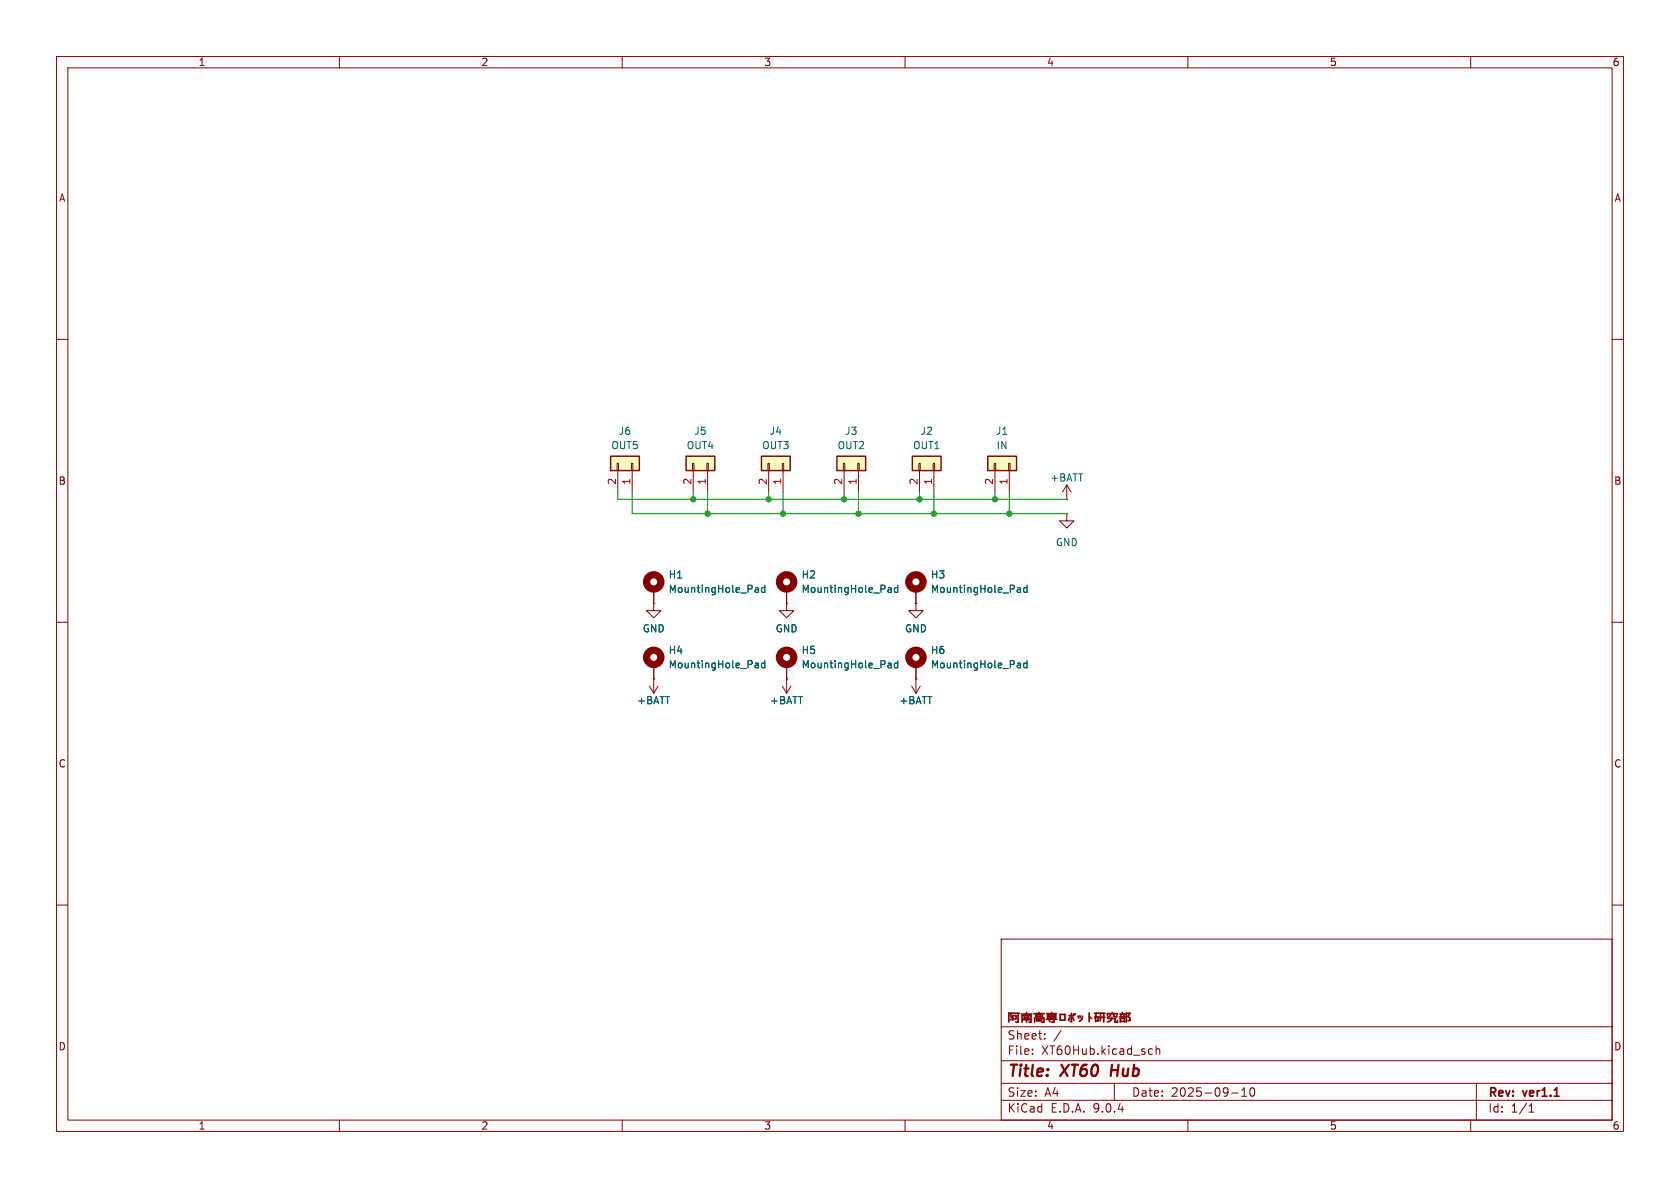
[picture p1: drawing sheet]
(kicad_sch
 (version 20250114)
 (generator "eeschema")
 (generator_version "9.0")
 (paper "A4")
 (title_block
  (title "XT60 Hub")
  (date "2025-09-10")
  (rev "ver1.1")
  (company "阿南高専ロボット研究部"))
 (lib_symbols
  (symbol "Connector_Generic:Conn_01x02"
   (pin_names
    (offset 1.016) (hide yes)) (exclude_from_sim no) (in_bom yes) (on_board yes)
   (property "Reference" "J" (at 0 2.54 0) (effects (font (size 1.27 1.27))))
   (property "Value" "Conn_01x02" (at 0 -5.08 0) (effects (font (size 1.27 1.27))))
   (property "Footprint" "" (at 0 0 0) (effects (font (size 1.27 1.27)) (hide yes)))
   (property "Datasheet" "~" (at 0 0 0) (effects (font (size 1.27 1.27)) (hide yes)))
   (property "Description" "Generic connector, single row, 01x02, script generated (kicad-library-utils/schlib/autogen/connector/)" (at 0 0 0) (effects (font (size 1.27 1.27)) (hide yes)))
   (symbol "Conn_01x02_1_1"
    (rectangle (start -1.27 1.27) (end 1.27 -3.81) (stroke (width 0.254) (type default)) (fill (type background)))
    (rectangle (start -1.27 0.127) (end 0 -0.127) (stroke (width 0.1524) (type default)) (fill (type none)))
    (rectangle (start -1.27 -2.413) (end 0 -2.667) (stroke (width 0.1524) (type default)) (fill (type none)))
    (pin passive line (at -5.08 0 0) (length 3.81) (name "Pin_1" (effects (font (size 1.27 1.27)))) (number "1" (effects (font (size 1.27 1.27)))))
    (pin passive line (at -5.08 -2.54 0) (length 3.81) (name "Pin_2" (effects (font (size 1.27 1.27)))) (number "2" (effects (font (size 1.27 1.27))))))
   (embedded_fonts no))
  (symbol "Mechanical:MountingHole_Pad"
   (pin_numbers (hide yes))
   (pin_names
    (offset 1.016) (hide yes)) (exclude_from_sim yes) (in_bom no) (on_board yes)
   (property "Reference" "H" (at 0 6.35 0) (effects (font (size 1.27 1.27))))
   (property "Value" "MountingHole_Pad" (at 0 4.445 0) (effects (font (size 1.27 1.27))))
   (property "Footprint" "" (at 0 0 0) (effects (font (size 1.27 1.27)) (hide yes)))
   (property "Datasheet" "~" (at 0 0 0) (effects (font (size 1.27 1.27)) (hide yes)))
   (property "Description" "Mounting Hole with connection" (at 0 0 0) (effects (font (size 1.27 1.27)) (hide yes)))
   (symbol "MountingHole_Pad_0_1"
    (circle (center 0 1.27) (radius 1.27) (stroke (width 1.27) (type default)) (fill (type none))))
   (symbol "MountingHole_Pad_1_1"
    (pin input line (at 0 -2.54 90) (length 2.54) (name "1" (effects (font (size 1.27 1.27)))) (number "1" (effects (font (size 1.27 1.27))))))
   (embedded_fonts no))
  (symbol "power:+BATT"
   (power)
   (pin_numbers (hide yes))
   (pin_names
    (offset 0) (hide yes)) (exclude_from_sim no) (in_bom yes) (on_board yes)
   (property "Reference" "#PWR" (at 0 -3.81 0) (effects (font (size 1.27 1.27)) (hide yes)))
   (property "Value" "+BATT" (at 0 3.556 0) (effects (font (size 1.27 1.27))))
   (property "Footprint" "" (at 0 0 0) (effects (font (size 1.27 1.27)) (hide yes)))
   (property "Datasheet" "" (at 0 0 0) (effects (font (size 1.27 1.27)) (hide yes)))
   (property "Description" "Power symbol creates a global label with name \"+BATT\"" (at 0 0 0) (effects (font (size 1.27 1.27)) (hide yes)))
   (symbol "+BATT_0_1"
    (polyline (pts (xy -0.762 1.27) (xy 0 2.54)) (stroke (width 0) (type default)) (fill (type none)))
    (polyline (pts (xy 0 2.54) (xy 0.762 1.27)) (stroke (width 0) (type default)) (fill (type none)))
    (polyline (pts (xy 0 0) (xy 0 2.54)) (stroke (width 0) (type default)) (fill (type none))))
   (symbol "+BATT_1_1"
    (pin power_in line (at 0 0 90) (length 0) (name "~" (effects (font (size 1.27 1.27)))) (number "1" (effects (font (size 1.27 1.27))))))
   (embedded_fonts no))
  (symbol "power:GND"
   (power)
   (pin_numbers (hide yes))
   (pin_names
    (offset 0) (hide yes)) (exclude_from_sim no) (in_bom yes) (on_board yes)
   (property "Reference" "#PWR" (at 0 -6.35 0) (effects (font (size 1.27 1.27)) (hide yes)))
   (property "Value" "GND" (at 0 -3.81 0) (effects (font (size 1.27 1.27))))
   (property "Footprint" "" (at 0 0 0) (effects (font (size 1.27 1.27)) (hide yes)))
   (property "Datasheet" "" (at 0 0 0) (effects (font (size 1.27 1.27)) (hide yes)))
   (property "Description" "Power symbol creates a global label with name \"GND\" , ground" (at 0 0 0) (effects (font (size 1.27 1.27)) (hide yes)))
   (symbol "GND_0_1"
    (polyline (pts (xy 0 0) (xy 0 -1.27) (xy 1.27 -1.27) (xy 0 -2.54) (xy -1.27 -1.27) (xy 0 -1.27)) (stroke (width 0) (type default)) (fill (type none))))
   (symbol "GND_1_1"
    (pin power_in line (at 0 0 270) (length 0) (name "~" (effects (font (size 1.27 1.27)))) (number "1" (effects (font (size 1.27 1.27))))))
   (embedded_fonts no)))
 (junction
  (at 151.765 90.805)
  (diameter 0)
  (color 0 0 0 0))
 (junction
  (at 178.435 90.805)
  (diameter 0)
  (color 0 0 0 0))
 (junction
  (at 175.895 88.265)
  (diameter 0)
  (color 0 0 0 0))
 (junction
  (at 149.225 88.265)
  (diameter 0)
  (color 0 0 0 0))
 (junction
  (at 122.555 88.265)
  (diameter 0)
  (color 0 0 0 0))
 (junction
  (at 125.095 90.805)
  (diameter 0)
  (color 0 0 0 0))
 (junction
  (at 138.43 90.805)
  (diameter 0)
  (color 0 0 0 0))
 (junction
  (at 162.56 88.265)
  (diameter 0)
  (color 0 0 0 0))
 (junction
  (at 165.1 90.805)
  (diameter 0)
  (color 0 0 0 0))
 (junction
  (at 135.89 88.265)
  (diameter 0)
  (color 0 0 0 0))
 (wire
  (pts (xy 162.56 88.265) (xy 162.56 86.995))
  (stroke (width 0) (type default)))
 (wire
  (pts (xy 135.89 88.265) (xy 135.89 86.995))
  (stroke (width 0) (type default)))
 (wire
  (pts (xy 175.895 86.995) (xy 175.895 88.265))
  (stroke (width 0) (type default)))
 (wire
  (pts (xy 149.225 88.265) (xy 149.225 86.995))
  (stroke (width 0) (type default)))
 (wire
  (pts (xy 151.765 90.805) (xy 165.1 90.805))
  (stroke (width 0) (type default)))
 (wire
  (pts (xy 109.22 86.995) (xy 109.22 88.265))
  (stroke (width 0) (type default)))
 (wire
  (pts (xy 188.595 88.265) (xy 175.895 88.265))
  (stroke (width 0) (type default)))
 (wire
  (pts (xy 109.22 88.265) (xy 122.555 88.265))
  (stroke (width 0) (type default)))
 (wire
  (pts (xy 111.76 90.805) (xy 125.095 90.805))
  (stroke (width 0) (type default)))
 (wire
  (pts (xy 178.435 86.995) (xy 178.435 90.805))
  (stroke (width 0) (type default)))
 (wire
  (pts (xy 135.89 88.265) (xy 149.225 88.265))
  (stroke (width 0) (type default)))
 (wire
  (pts (xy 188.595 90.805) (xy 178.435 90.805))
  (stroke (width 0) (type default)))
 (wire
  (pts (xy 122.555 88.265) (xy 135.89 88.265))
  (stroke (width 0) (type default)))
 (wire
  (pts (xy 149.225 88.265) (xy 162.56 88.265))
  (stroke (width 0) (type default)))
 (wire
  (pts (xy 138.43 86.995) (xy 138.43 90.805))
  (stroke (width 0) (type default)))
 (wire
  (pts (xy 122.555 86.995) (xy 122.555 88.265))
  (stroke (width 0) (type default)))
 (wire
  (pts (xy 125.095 90.805) (xy 138.43 90.805))
  (stroke (width 0) (type default)))
 (wire
  (pts (xy 125.095 86.995) (xy 125.095 90.805))
  (stroke (width 0) (type default)))
 (wire
  (pts (xy 162.56 88.265) (xy 175.895 88.265))
  (stroke (width 0) (type default)))
 (wire
  (pts (xy 165.1 86.995) (xy 165.1 90.805))
  (stroke (width 0) (type default)))
 (wire
  (pts (xy 151.765 86.995) (xy 151.765 90.805))
  (stroke (width 0) (type default)))
 (wire
  (pts (xy 138.43 90.805) (xy 151.765 90.805))
  (stroke (width 0) (type default)))
 (wire
  (pts (xy 111.76 86.995) (xy 111.76 90.805))
  (stroke (width 0) (type default)))
 (wire
  (pts (xy 165.1 90.805) (xy 178.435 90.805))
  (stroke (width 0) (type default)))
 (symbol
  (lib_id "Mechanical:MountingHole_Pad")
  (at 161.925 104.14 0)
  (unit 1)
  (exclude_from_sim no)
  (in_bom no)
  (on_board yes)
  (dnp no)
  (fields_autoplaced yes)
  (property "Reference" "H3" (at 164.465 101.5999 0) (effects (font (size 1.27 1.27)) (justify left)))
  (property "Value" "MountingHole_Pad" (at 164.465 104.1399 0) (effects (font (size 1.27 1.27)) (justify left)))
  (property "Footprint" "MountingHole:MountingHole_3.2mm_M3_Pad" (at 161.925 104.14 0) (effects (font (size 1.27 1.27)) (hide yes)))
  (property "Datasheet" "~" (at 161.925 104.14 0) (effects (font (size 1.27 1.27)) (hide yes)))
  (property "Description" "Mounting Hole with connection" (at 161.925 104.14 0) (effects (font (size 1.27 1.27)) (hide yes)))
  (pin "1"))
 (symbol
  (lib_id "Connector_Generic:Conn_01x02")
  (at 111.76 81.915 270)
  (mirror x)
  (unit 1)
  (exclude_from_sim no)
  (in_bom yes)
  (on_board yes)
  (dnp no)
  (property "Reference" "J6" (at 110.49 76.2 90) (effects (font (size 1.27 1.27))))
  (property "Value" "OUT5" (at 110.49 78.74 90) (effects (font (size 1.27 1.27))))
  (property "Footprint" "Connector_AMASS:AMASS_XT60-F_1x02_P7.20mm_Vertical" (at 111.76 81.915 0) (effects (font (size 1.27 1.27)) (hide yes)))
  (property "Datasheet" "~" (at 111.76 81.915 0) (effects (font (size 1.27 1.27)) (hide yes)))
  (property "Description" "Generic connector, single row, 01x02, script generated (kicad-library-utils/schlib/autogen/connector/)" (at 111.76 81.915 0) (effects (font (size 1.27 1.27)) (hide yes)))
  (pin "1")
  (pin "2"))
 (symbol
  (lib_id "power:+BATT")
  (at 161.925 120.015 180)
  (unit 1)
  (exclude_from_sim no)
  (in_bom yes)
  (on_board yes)
  (dnp no)
  (property "Reference" "#PWR08" (at 161.925 116.205 0) (effects (font (size 1.27 1.27)) (hide yes)))
  (property "Value" "+BATT" (at 161.925 123.825 0) (effects (font (size 1.27 1.27))))
  (property "Footprint" "" (at 161.925 120.015 0) (effects (font (size 1.27 1.27)) (hide yes)))
  (property "Datasheet" "" (at 161.925 120.015 0) (effects (font (size 1.27 1.27)) (hide yes)))
  (property "Description" "Power symbol creates a global label with name \"+BATT\"" (at 161.925 120.015 0) (effects (font (size 1.27 1.27)) (hide yes)))
  (pin "1"))
 (symbol
  (lib_id "Mechanical:MountingHole_Pad")
  (at 139.065 117.475 0)
  (unit 1)
  (exclude_from_sim no)
  (in_bom no)
  (on_board yes)
  (dnp no)
  (fields_autoplaced yes)
  (property "Reference" "H5" (at 141.605 114.9349 0) (effects (font (size 1.27 1.27)) (justify left)))
  (property "Value" "MountingHole_Pad" (at 141.605 117.4749 0) (effects (font (size 1.27 1.27)) (justify left)))
  (property "Footprint" "MountingHole:MountingHole_3.2mm_M3_Pad" (at 139.065 117.475 0) (effects (font (size 1.27 1.27)) (hide yes)))
  (property "Datasheet" "~" (at 139.065 117.475 0) (effects (font (size 1.27 1.27)) (hide yes)))
  (property "Description" "Mounting Hole with connection" (at 139.065 117.475 0) (effects (font (size 1.27 1.27)) (hide yes)))
  (pin "1"))
 (symbol
  (lib_id "Connector_Generic:Conn_01x02")
  (at 151.765 81.915 270)
  (mirror x)
  (unit 1)
  (exclude_from_sim no)
  (in_bom yes)
  (on_board yes)
  (dnp no)
  (property "Reference" "J3" (at 150.495 76.2 90) (effects (font (size 1.27 1.27))))
  (property "Value" "OUT2" (at 150.495 78.74 90) (effects (font (size 1.27 1.27))))
  (property "Footprint" "Connector_AMASS:AMASS_XT60-F_1x02_P7.20mm_Vertical" (at 151.765 81.915 0) (effects (font (size 1.27 1.27)) (hide yes)))
  (property "Datasheet" "~" (at 151.765 81.915 0) (effects (font (size 1.27 1.27)) (hide yes)))
  (property "Description" "Generic connector, single row, 01x02, script generated (kicad-library-utils/schlib/autogen/connector/)" (at 151.765 81.915 0) (effects (font (size 1.27 1.27)) (hide yes)))
  (pin "1")
  (pin "2"))
 (symbol
  (lib_id "power:+BATT")
  (at 139.065 120.015 180)
  (unit 1)
  (exclude_from_sim no)
  (in_bom yes)
  (on_board yes)
  (dnp no)
  (property "Reference" "#PWR07" (at 139.065 116.205 0) (effects (font (size 1.27 1.27)) (hide yes)))
  (property "Value" "+BATT" (at 139.065 123.825 0) (effects (font (size 1.27 1.27))))
  (property "Footprint" "" (at 139.065 120.015 0) (effects (font (size 1.27 1.27)) (hide yes)))
  (property "Datasheet" "" (at 139.065 120.015 0) (effects (font (size 1.27 1.27)) (hide yes)))
  (property "Description" "Power symbol creates a global label with name \"+BATT\"" (at 139.065 120.015 0) (effects (font (size 1.27 1.27)) (hide yes)))
  (pin "1"))
 (symbol
  (lib_id "Mechanical:MountingHole_Pad")
  (at 115.57 104.14 0)
  (unit 1)
  (exclude_from_sim no)
  (in_bom no)
  (on_board yes)
  (dnp no)
  (fields_autoplaced yes)
  (property "Reference" "H1" (at 118.11 101.5999 0) (effects (font (size 1.27 1.27)) (justify left)))
  (property "Value" "MountingHole_Pad" (at 118.11 104.1399 0) (effects (font (size 1.27 1.27)) (justify left)))
  (property "Footprint" "MountingHole:MountingHole_3.2mm_M3_Pad" (at 115.57 104.14 0) (effects (font (size 1.27 1.27)) (hide yes)))
  (property "Datasheet" "~" (at 115.57 104.14 0) (effects (font (size 1.27 1.27)) (hide yes)))
  (property "Description" "Mounting Hole with connection" (at 115.57 104.14 0) (effects (font (size 1.27 1.27)) (hide yes)))
  (pin "1"))
 (symbol
  (lib_id "Mechanical:MountingHole_Pad")
  (at 115.57 117.475 0)
  (unit 1)
  (exclude_from_sim no)
  (in_bom no)
  (on_board yes)
  (dnp no)
  (fields_autoplaced yes)
  (property "Reference" "H4" (at 118.11 114.9349 0) (effects (font (size 1.27 1.27)) (justify left)))
  (property "Value" "MountingHole_Pad" (at 118.11 117.4749 0) (effects (font (size 1.27 1.27)) (justify left)))
  (property "Footprint" "MountingHole:MountingHole_3.2mm_M3_Pad" (at 115.57 117.475 0) (effects (font (size 1.27 1.27)) (hide yes)))
  (property "Datasheet" "~" (at 115.57 117.475 0) (effects (font (size 1.27 1.27)) (hide yes)))
  (property "Description" "Mounting Hole with connection" (at 115.57 117.475 0) (effects (font (size 1.27 1.27)) (hide yes)))
  (pin "1"))
 (symbol
  (lib_id "Connector_Generic:Conn_01x02")
  (at 178.435 81.915 270)
  (mirror x)
  (unit 1)
  (exclude_from_sim no)
  (in_bom yes)
  (on_board yes)
  (dnp no)
  (property "Reference" "J1" (at 177.165 76.2 90) (effects (font (size 1.27 1.27))))
  (property "Value" "IN" (at 177.165 78.74 90) (effects (font (size 1.27 1.27))))
  (property "Footprint" "Connector_AMASS:AMASS_XT60-M_1x02_P7.20mm_Vertical" (at 178.435 81.915 0) (effects (font (size 1.27 1.27)) (hide yes)))
  (property "Datasheet" "~" (at 178.435 81.915 0) (effects (font (size 1.27 1.27)) (hide yes)))
  (property "Description" "Generic connector, single row, 01x02, script generated (kicad-library-utils/schlib/autogen/connector/)" (at 178.435 81.915 0) (effects (font (size 1.27 1.27)) (hide yes)))
  (pin "1")
  (pin "2"))
 (symbol
  (lib_id "Connector_Generic:Conn_01x02")
  (at 138.43 81.915 270)
  (mirror x)
  (unit 1)
  (exclude_from_sim no)
  (in_bom yes)
  (on_board yes)
  (dnp no)
  (property "Reference" "J4" (at 137.16 76.2 90) (effects (font (size 1.27 1.27))))
  (property "Value" "OUT3" (at 137.16 78.74 90) (effects (font (size 1.27 1.27))))
  (property "Footprint" "Connector_AMASS:AMASS_XT60-F_1x02_P7.20mm_Vertical" (at 138.43 81.915 0) (effects (font (size 1.27 1.27)) (hide yes)))
  (property "Datasheet" "~" (at 138.43 81.915 0) (effects (font (size 1.27 1.27)) (hide yes)))
  (property "Description" "Generic connector, single row, 01x02, script generated (kicad-library-utils/schlib/autogen/connector/)" (at 138.43 81.915 0) (effects (font (size 1.27 1.27)) (hide yes)))
  (pin "1")
  (pin "2"))
 (symbol
  (lib_id "Connector_Generic:Conn_01x02")
  (at 165.1 81.915 270)
  (mirror x)
  (unit 1)
  (exclude_from_sim no)
  (in_bom yes)
  (on_board yes)
  (dnp no)
  (property "Reference" "J2" (at 163.83 76.2 90) (effects (font (size 1.27 1.27))))
  (property "Value" "OUT1" (at 163.83 78.74 90) (effects (font (size 1.27 1.27))))
  (property "Footprint" "Connector_AMASS:AMASS_XT60-F_1x02_P7.20mm_Vertical" (at 165.1 81.915 0) (effects (font (size 1.27 1.27)) (hide yes)))
  (property "Datasheet" "~" (at 165.1 81.915 0) (effects (font (size 1.27 1.27)) (hide yes)))
  (property "Description" "Generic connector, single row, 01x02, script generated (kicad-library-utils/schlib/autogen/connector/)" (at 165.1 81.915 0) (effects (font (size 1.27 1.27)) (hide yes)))
  (pin "1")
  (pin "2"))
 (symbol
  (lib_id "power:GND")
  (at 115.57 106.68 0)
  (unit 1)
  (exclude_from_sim no)
  (in_bom yes)
  (on_board yes)
  (dnp no)
  (fields_autoplaced yes)
  (property "Reference" "#PWR01" (at 115.57 113.03 0) (effects (font (size 1.27 1.27)) (hide yes)))
  (property "Value" "GND" (at 115.57 111.125 0) (effects (font (size 1.27 1.27))))
  (property "Footprint" "" (at 115.57 106.68 0) (effects (font (size 1.27 1.27)) (hide yes)))
  (property "Datasheet" "" (at 115.57 106.68 0) (effects (font (size 1.27 1.27)) (hide yes)))
  (property "Description" "Power symbol creates a global label with name \"GND\" , ground" (at 115.57 106.68 0) (effects (font (size 1.27 1.27)) (hide yes)))
  (pin "1"))
 (symbol
  (lib_id "power:GND")
  (at 161.925 106.68 0)
  (unit 1)
  (exclude_from_sim no)
  (in_bom yes)
  (on_board yes)
  (dnp no)
  (fields_autoplaced yes)
  (property "Reference" "#PWR03" (at 161.925 113.03 0) (effects (font (size 1.27 1.27)) (hide yes)))
  (property "Value" "GND" (at 161.925 111.125 0) (effects (font (size 1.27 1.27))))
  (property "Footprint" "" (at 161.925 106.68 0) (effects (font (size 1.27 1.27)) (hide yes)))
  (property "Datasheet" "" (at 161.925 106.68 0) (effects (font (size 1.27 1.27)) (hide yes)))
  (property "Description" "Power symbol creates a global label with name \"GND\" , ground" (at 161.925 106.68 0) (effects (font (size 1.27 1.27)) (hide yes)))
  (pin "1"))
 (symbol
  (lib_id "power:+BATT")
  (at 188.595 88.265 0)
  (unit 1)
  (exclude_from_sim no)
  (in_bom yes)
  (on_board yes)
  (dnp no)
  (property "Reference" "#PWR05" (at 188.595 92.075 0) (effects (font (size 1.27 1.27)) (hide yes)))
  (property "Value" "+BATT" (at 188.595 84.455 0) (effects (font (size 1.27 1.27))))
  (property "Footprint" "" (at 188.595 88.265 0) (effects (font (size 1.27 1.27)) (hide yes)))
  (property "Datasheet" "" (at 188.595 88.265 0) (effects (font (size 1.27 1.27)) (hide yes)))
  (property "Description" "Power symbol creates a global label with name \"+BATT\"" (at 188.595 88.265 0) (effects (font (size 1.27 1.27)) (hide yes)))
  (pin "1"))
 (symbol
  (lib_id "power:GND")
  (at 188.595 90.805 0)
  (unit 1)
  (exclude_from_sim no)
  (in_bom yes)
  (on_board yes)
  (dnp no)
  (fields_autoplaced yes)
  (property "Reference" "#PWR04" (at 188.595 97.155 0) (effects (font (size 1.27 1.27)) (hide yes)))
  (property "Value" "GND" (at 188.595 95.885 0) (effects (font (size 1.27 1.27))))
  (property "Footprint" "" (at 188.595 90.805 0) (effects (font (size 1.27 1.27)) (hide yes)))
  (property "Datasheet" "" (at 188.595 90.805 0) (effects (font (size 1.27 1.27)) (hide yes)))
  (property "Description" "Power symbol creates a global label with name \"GND\" , ground" (at 188.595 90.805 0) (effects (font (size 1.27 1.27)) (hide yes)))
  (pin "1"))
 (symbol
  (lib_id "Mechanical:MountingHole_Pad")
  (at 139.065 104.14 0)
  (unit 1)
  (exclude_from_sim no)
  (in_bom no)
  (on_board yes)
  (dnp no)
  (fields_autoplaced yes)
  (property "Reference" "H2" (at 141.605 101.5999 0) (effects (font (size 1.27 1.27)) (justify left)))
  (property "Value" "MountingHole_Pad" (at 141.605 104.1399 0) (effects (font (size 1.27 1.27)) (justify left)))
  (property "Footprint" "MountingHole:MountingHole_3.2mm_M3_Pad" (at 139.065 104.14 0) (effects (font (size 1.27 1.27)) (hide yes)))
  (property "Datasheet" "~" (at 139.065 104.14 0) (effects (font (size 1.27 1.27)) (hide yes)))
  (property "Description" "Mounting Hole with connection" (at 139.065 104.14 0) (effects (font (size 1.27 1.27)) (hide yes)))
  (pin "1"))
 (symbol
  (lib_id "Mechanical:MountingHole_Pad")
  (at 161.925 117.475 0)
  (unit 1)
  (exclude_from_sim no)
  (in_bom no)
  (on_board yes)
  (dnp no)
  (fields_autoplaced yes)
  (property "Reference" "H6" (at 164.465 114.9349 0) (effects (font (size 1.27 1.27)) (justify left)))
  (property "Value" "MountingHole_Pad" (at 164.465 117.4749 0) (effects (font (size 1.27 1.27)) (justify left)))
  (property "Footprint" "MountingHole:MountingHole_3.2mm_M3_Pad" (at 161.925 117.475 0) (effects (font (size 1.27 1.27)) (hide yes)))
  (property "Datasheet" "~" (at 161.925 117.475 0) (effects (font (size 1.27 1.27)) (hide yes)))
  (property "Description" "Mounting Hole with connection" (at 161.925 117.475 0) (effects (font (size 1.27 1.27)) (hide yes)))
  (pin "1"))
 (symbol
  (lib_id "power:GND")
  (at 139.065 106.68 0)
  (unit 1)
  (exclude_from_sim no)
  (in_bom yes)
  (on_board yes)
  (dnp no)
  (fields_autoplaced yes)
  (property "Reference" "#PWR02" (at 139.065 113.03 0) (effects (font (size 1.27 1.27)) (hide yes)))
  (property "Value" "GND" (at 139.065 111.125 0) (effects (font (size 1.27 1.27))))
  (property "Footprint" "" (at 139.065 106.68 0) (effects (font (size 1.27 1.27)) (hide yes)))
  (property "Datasheet" "" (at 139.065 106.68 0) (effects (font (size 1.27 1.27)) (hide yes)))
  (property "Description" "Power symbol creates a global label with name \"GND\" , ground" (at 139.065 106.68 0) (effects (font (size 1.27 1.27)) (hide yes)))
  (pin "1"))
 (symbol
  (lib_id "Connector_Generic:Conn_01x02")
  (at 125.095 81.915 270)
  (mirror x)
  (unit 1)
  (exclude_from_sim no)
  (in_bom yes)
  (on_board yes)
  (dnp no)
  (property "Reference" "J5" (at 123.825 76.2 90) (effects (font (size 1.27 1.27))))
  (property "Value" "OUT4" (at 123.825 78.74 90) (effects (font (size 1.27 1.27))))
  (property "Footprint" "Connector_AMASS:AMASS_XT60-F_1x02_P7.20mm_Vertical" (at 125.095 81.915 0) (effects (font (size 1.27 1.27)) (hide yes)))
  (property "Datasheet" "~" (at 125.095 81.915 0) (effects (font (size 1.27 1.27)) (hide yes)))
  (property "Description" "Generic connector, single row, 01x02, script generated (kicad-library-utils/schlib/autogen/connector/)" (at 125.095 81.915 0) (effects (font (size 1.27 1.27)) (hide yes)))
  (pin "1")
  (pin "2"))
 (symbol
  (lib_id "power:+BATT")
  (at 115.57 120.015 180)
  (unit 1)
  (exclude_from_sim no)
  (in_bom yes)
  (on_board yes)
  (dnp no)
  (property "Reference" "#PWR06" (at 115.57 116.205 0) (effects (font (size 1.27 1.27)) (hide yes)))
  (property "Value" "+BATT" (at 115.57 123.825 0) (effects (font (size 1.27 1.27))))
  (property "Footprint" "" (at 115.57 120.015 0) (effects (font (size 1.27 1.27)) (hide yes)))
  (property "Datasheet" "" (at 115.57 120.015 0) (effects (font (size 1.27 1.27)) (hide yes)))
  (property "Description" "Power symbol creates a global label with name \"+BATT\"" (at 115.57 120.015 0) (effects (font (size 1.27 1.27)) (hide yes)))
  (pin "1"))
 (sheet_instances
  (path ""
   (page "1")))
 (embedded_fonts no))
